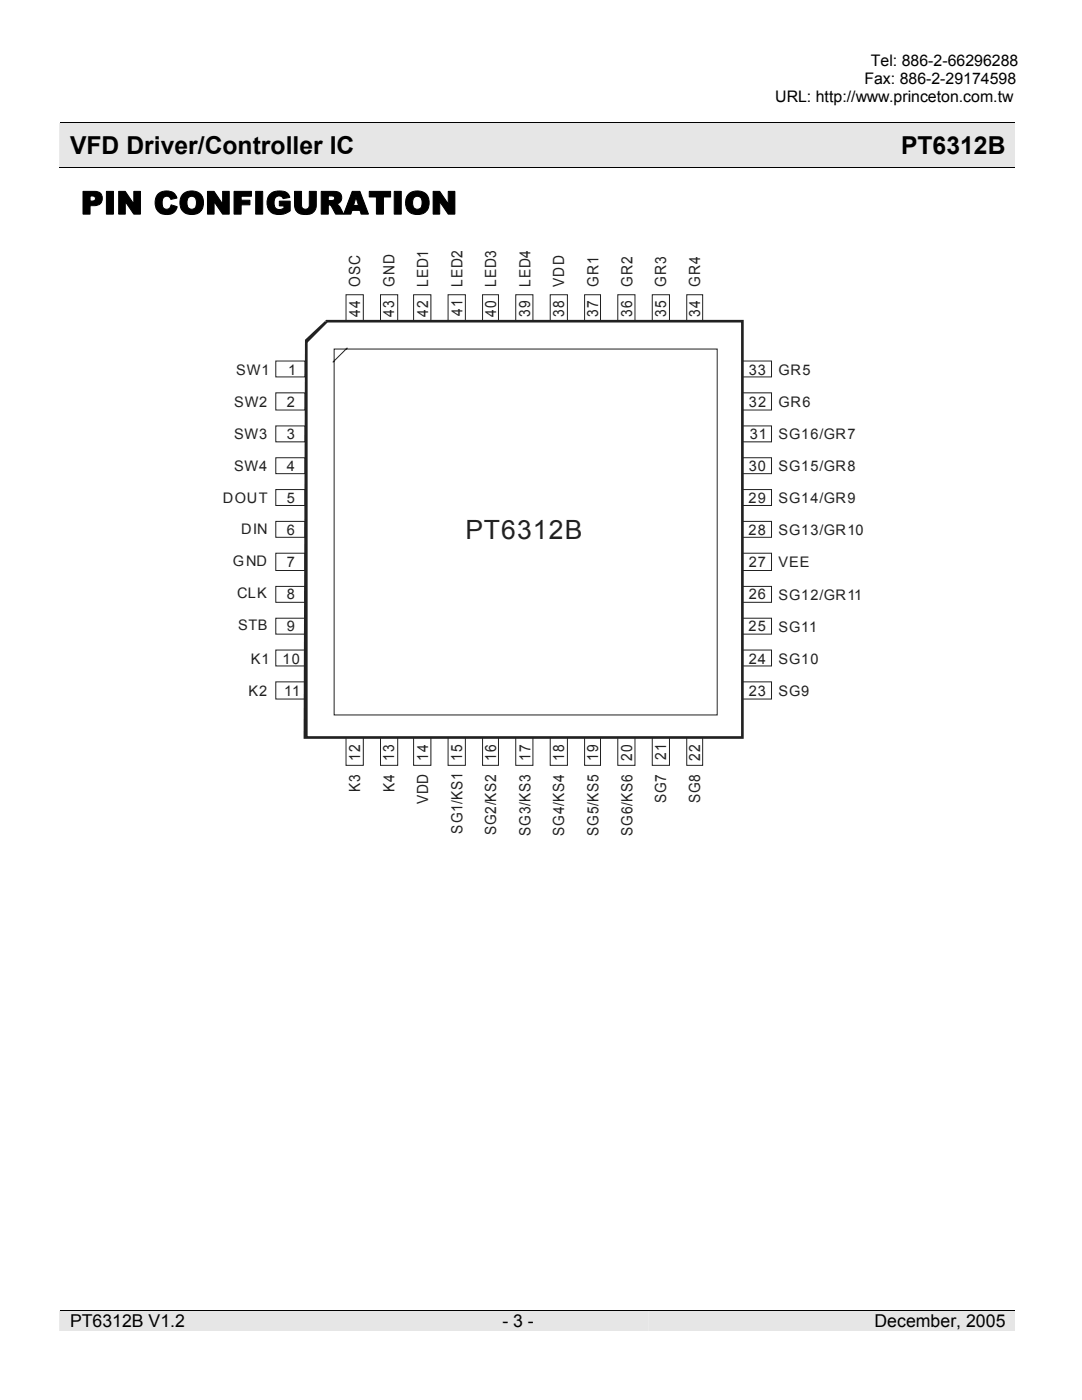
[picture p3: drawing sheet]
<svg xmlns="http://www.w3.org/2000/svg" width="216mm" height="279mm" viewBox="0 0 216 279" stroke-linecap="round" stroke-linejoin="round" font-family="sans-serif">
<g fill="#e6e6e6">
<path d="M11.8 261.6h63.8v4h-63.8z"/>
<path d="M14 261.6h59.7v4h-59.7z"/>
<path d="M75.3 261.6h55.9v4h-55.9z"/>
<path d="M77.5 261.6h51.8v4h-51.8z"/>
<path d="M131 261.6h71.6v4h-71.6z"/>
<path d="M133.1 261.6h67.6v4h-67.6z"/>
</g>
<path d="M12.1 261.5h190.3" fill="none" stroke="#000" stroke-width=".2"/>
<g fill="#e6e6e6">
<path d="M11.8 24.5h129.6v8.9h-129.6z"/>
<path d="M14 26.1h125.5v5.8h-125.5z"/>
<path d="M141.1 24.5h36.8v8.9h-36.8z"/>
<path d="M143.3 26.1h32.7v5.8h-32.7z"/>
<path d="M177.6 24.5h25v8.9h-25z"/>
<path d="M179.8 26.1h20.9v5.8h-20.9z"/>
</g>
<path d="M11.8 33.4h190.8M12.1 24.5h190.3" fill="none" stroke="#000" stroke-width=".2"/>
<path d="M55 72.1h5.9v3.1h-5.9z" fill="#fff"/>
<path d="M55 72.1h5.9v3.1h-5.9z" fill="none" stroke="#24211d" stroke-width=".2"/>
<path d="M55 78.4h5.9v3.4h-5.9z" fill="#fff"/>
<path d="M55 78.4h5.9v3.4h-5.9z" fill="none" stroke="#24211d" stroke-width=".2"/>
<path d="M55 85h5.9v3.2h-5.9z" fill="#fff"/>
<path d="M55 85h5.9v3.2h-5.9z" fill="none" stroke="#24211d" stroke-width=".2"/>
<path d="M55 91.4h5.9v3.1h-5.9z" fill="#fff"/>
<path d="M55 91.4h5.9v3.1h-5.9z" fill="none" stroke="#24211d" stroke-width=".2"/>
<path d="M55 97.7h5.9v3.2h-5.9z" fill="#fff"/>
<path d="M55 97.7h5.9v3.2h-5.9z" fill="none" stroke="#24211d" stroke-width=".2"/>
<path d="M55 104.1h5.9v3.1h-5.9z" fill="#fff"/>
<path d="M55 104.1h5.9v3.1h-5.9z" fill="none" stroke="#24211d" stroke-width=".2"/>
<path d="M55 110.4h5.9v3.5h-5.9z" fill="#fff"/>
<path d="M55 110.4h5.9v3.5h-5.9z" fill="none" stroke="#24211d" stroke-width=".2"/>
<path d="M55 117h5.9v3.2h-5.9z" fill="#fff"/>
<path d="M55 117h5.9v3.2h-5.9z" fill="none" stroke="#24211d" stroke-width=".2"/>
<path d="M55 123.4h5.9v3.2h-5.9z" fill="#fff"/>
<path d="M55 123.4h5.9v3.2h-5.9z" fill="none" stroke="#24211d" stroke-width=".2"/>
<path d="M55 129.7h5.9v3.2h-5.9z" fill="#fff"/>
<path d="M55 129.7h5.9v3.2h-5.9z" fill="none" stroke="#24211d" stroke-width=".2"/>
<path d="M55 136.1h5.9v3.4h-5.9z" fill="#fff"/>
<path d="M55 136.1h5.9v3.4h-5.9z" fill="none" stroke="#24211d" stroke-width=".2"/>
<path d="M69 147.2h3.5v5.5h-3.5z" fill="#fff"/>
<path d="M69 147.2h3.5v5.5h-3.5z" fill="none" stroke="#24211d" stroke-width=".2"/>
<path d="M75.9 147.2h3.5v5.5h-3.5z" fill="#fff"/>
<path d="M75.9 147.2h3.5v5.5h-3.5z" fill="none" stroke="#24211d" stroke-width=".2"/>
<path d="M82.5 147.2h3.5v5.5h-3.5z" fill="#fff"/>
<path d="M82.5 147.2h3.5v5.5h-3.5z" fill="none" stroke="#24211d" stroke-width=".2"/>
<path d="M89.4 147.2h3.5v5.5h-3.5z" fill="#fff"/>
<path d="M89.4 147.2h3.5v5.5h-3.5z" fill="none" stroke="#24211d" stroke-width=".2"/>
<path d="M96.3 147.2h3.2v5.5h-3.2z" fill="#fff"/>
<path d="M96.3 147.2h3.2v5.5h-3.2z" fill="none" stroke="#24211d" stroke-width=".2"/>
<path d="M102.9 147.2h3.4v5.5h-3.4z" fill="#fff"/>
<path d="M102.9 147.2h3.4v5.5h-3.4z" fill="none" stroke="#24211d" stroke-width=".2"/>
<path d="M109.8 147.2h3.4v5.5h-3.4z" fill="#fff"/>
<path d="M109.8 147.2h3.4v5.5h-3.4z" fill="none" stroke="#24211d" stroke-width=".2"/>
<path d="M116.6 147.2h3.2v5.5h-3.2z" fill="#fff"/>
<path d="M116.6 147.2h3.2v5.5h-3.2z" fill="none" stroke="#24211d" stroke-width=".2"/>
<path d="M123.3 147.2h3.4v5.5h-3.4z" fill="#fff"/>
<path d="M123.3 147.2h3.4v5.5h-3.4z" fill="none" stroke="#24211d" stroke-width=".2"/>
<path d="M130.2 147.2h3.4v5.5h-3.4z" fill="#fff"/>
<path d="M130.2 147.2h3.4v5.5h-3.4z" fill="none" stroke="#24211d" stroke-width=".2"/>
<path d="M137 147.2h3.2v5.5h-3.2z" fill="#fff"/>
<path d="M137 147.2h3.2v5.5h-3.2z" fill="none" stroke="#24211d" stroke-width=".2"/>
<path d="M148.1 72.1h5.8v3.1h-5.8z" fill="#fff"/>
<path d="M148.1 72.1h5.8v3.1h-5.8z" fill="none" stroke="#24211d" stroke-width=".2"/>
<path d="M148.1 78.4h5.8v3.4h-5.8z" fill="#fff"/>
<path d="M148.1 78.4h5.8v3.4h-5.8z" fill="none" stroke="#24211d" stroke-width=".2"/>
<path d="M148.1 85h5.8v3.2h-5.8z" fill="#fff"/>
<path d="M148.1 85h5.8v3.2h-5.8z" fill="none" stroke="#24211d" stroke-width=".2"/>
<path d="M148.1 91.4h5.8v3.1h-5.8z" fill="#fff"/>
<path d="M148.1 91.4h5.8v3.1h-5.8z" fill="none" stroke="#24211d" stroke-width=".2"/>
<path d="M148.1 97.7h5.8v3.2h-5.8z" fill="#fff"/>
<path d="M148.1 97.7h5.8v3.2h-5.8z" fill="none" stroke="#24211d" stroke-width=".2"/>
<path d="M148.1 104.1h5.8v3.1h-5.8z" fill="#fff"/>
<path d="M148.1 104.1h5.8v3.1h-5.8z" fill="none" stroke="#24211d" stroke-width=".2"/>
<path d="M148.1 110.4h5.8v3.5h-5.8z" fill="#fff"/>
<path d="M148.1 110.4h5.8v3.5h-5.8z" fill="none" stroke="#24211d" stroke-width=".2"/>
<path d="M148.1 117h5.8v3.2h-5.8z" fill="#fff"/>
<path d="M148.1 117h5.8v3.2h-5.8z" fill="none" stroke="#24211d" stroke-width=".2"/>
<path d="M148.1 123.4h5.8v3.2h-5.8z" fill="#fff"/>
<path d="M148.1 123.4h5.8v3.2h-5.8z" fill="none" stroke="#24211d" stroke-width=".2"/>
<path d="M148.1 129.7h5.8v3.2h-5.8z" fill="#fff"/>
<path d="M148.1 129.7h5.8v3.2h-5.8z" fill="none" stroke="#24211d" stroke-width=".2"/>
<path d="M148.1 136.1h5.8v3.4h-5.8z" fill="#fff"/>
<path d="M148.1 136.1h5.8v3.4h-5.8z" fill="none" stroke="#24211d" stroke-width=".2"/>
<path d="M69 58.8h3.5v5.3h-3.5z" fill="#fff"/>
<path d="M69 58.8h3.5v5.3h-3.5z" fill="none" stroke="#24211d" stroke-width=".2"/>
<path d="M75.9 58.8h3.5v5.3h-3.5z" fill="#fff"/>
<path d="M75.9 58.8h3.5v5.3h-3.5z" fill="none" stroke="#24211d" stroke-width=".2"/>
<path d="M82.5 58.8h3.5v5.3h-3.5z" fill="#fff"/>
<path d="M82.5 58.8h3.5v5.3h-3.5z" fill="none" stroke="#24211d" stroke-width=".2"/>
<path d="M89.4 58.8h3.5v5.3h-3.5z" fill="#fff"/>
<path d="M89.4 58.8h3.5v5.3h-3.5z" fill="none" stroke="#24211d" stroke-width=".2"/>
<path d="M96.3 58.8h3.2v5.3h-3.2z" fill="#fff"/>
<path d="M96.3 58.8h3.2v5.3h-3.2z" fill="none" stroke="#24211d" stroke-width=".2"/>
<path d="M102.9 58.8h3.4v5.3h-3.4z" fill="#fff"/>
<path d="M102.9 58.8h3.4v5.3h-3.4z" fill="none" stroke="#24211d" stroke-width=".2"/>
<path d="M109.8 58.8h3.4v5.3h-3.4z" fill="#fff"/>
<path d="M109.8 58.8h3.4v5.3h-3.4z" fill="none" stroke="#24211d" stroke-width=".2"/>
<path d="M116.6 58.8h3.2v5.3h-3.2z" fill="#fff"/>
<path d="M116.6 58.8h3.2v5.3h-3.2z" fill="none" stroke="#24211d" stroke-width=".2"/>
<path d="M123.3 58.8h3.4v5.3h-3.4z" fill="#fff"/>
<path d="M123.3 58.8h3.4v5.3h-3.4z" fill="none" stroke="#24211d" stroke-width=".2"/>
<path d="M130.2 58.8h3.4v5.3h-3.4z" fill="#fff"/>
<path d="M130.2 58.8h3.4v5.3h-3.4z" fill="none" stroke="#24211d" stroke-width=".2"/>
<path d="M137 58.8h3.2v5.3h-3.2z" fill="#fff"/>
<path d="M137 58.8h3.2v5.3h-3.2z" fill="none" stroke="#24211d" stroke-width=".2"/>
<path d="M61.1 68.1l4-4h83v83.1h-87.2z" fill-rule="evenodd" fill="#fff"/>
<path d="M65.1 63.8h83v.6h-83zM148.1 63.8h.3v.3h-.3zM147.9 64.1h.5v83.1h-.5zM148.1 147.2h.3v.2h-.3zM60.9 146.9h87.2v.5h-87.2zM60.6 147.2h.3v.2h-.3zM60.9 68.1h.5v79.1h-.8zM60.9 67.8l.2 .3h-.2zM60.9 67.8l3.9-3.7 .5 .3-3.9 3.9zM64.8 64.1l.3-.3v.3z" fill="#24211d"/>
<path d="M66.7 69.7h76.4v73h-76.4z" fill="#fff"/>
<path d="M66.7 69.7h76.4v73h-76.4zM69.3 69.4l-2.9 2.9" fill="none" stroke="#24211d" stroke-width=".2"/>
<text font-size="6.3" x="16.1" y="42.7">PIN CONFIGURATION</text>
<text font-size="5.3" fill="#24211d" x="92.9" y="107.6">PT6312B</text>
<g font-size="4.9">
<text x="14" y="30.8">VFD Driver/Controller IC</text>
<text x="179.8" y="30.8">PT6312B</text>
</g>
<g font-size="3.5">
<text x="14" y="264.9">PT6312B V1.2</text>
<text x="100.2" y="264.9">- 3 -</text>
<text x="174.5" y="264.9">December, 2005</text>
</g>
<g font-size="3.2">
<text x="172.5" y="16.8">Fax: 886-2-29174598</text>
<text x="173.7" y="13.1">Tel: 886-2-66296288</text>
<text x="154.7" y="20.4">URL: http://www.princeton.com.tw</text>
</g>
<g font-size="3.1" fill="#24211d">
<text x="71.9" y="57.2" transform="rotate(-90 71.9 57.2)">OSC</text>
<text x="78.7" y="57.2" transform="rotate(-90 78.7 57.2)">GND</text>
<text x="85.4" y="57.2" transform="rotate(-90 85.4 57.2)">LED1</text>
<text x="92.3" y="57.2" transform="rotate(-90 92.3 57.2)">LED2</text>
<text x="99" y="57.2" transform="rotate(-90 99 57.2)">LED3</text>
<text x="105.8" y="57.2" transform="rotate(-90 105.8 57.2)">LED4</text>
<text x="112.6" y="57.2" transform="rotate(-90 112.6 57.2)">VDD</text>
<text x="119.4" y="57.2" transform="rotate(-90 119.4 57.2)">GR1</text>
<text x="126.2" y="57.2" transform="rotate(-90 126.2 57.2)">GR2</text>
<text x="132.9" y="57.2" transform="rotate(-90 132.9 57.2)">GR3</text>
<text x="139.7" y="57.2" transform="rotate(-90 139.7 57.2)">GR4</text>
<text x="71.9" y="63.2" transform="rotate(-90 71.9 63.2)">44</text>
<text x="78.7" y="63.2" transform="rotate(-90 78.7 63.2)">43</text>
<text x="85.4" y="63.2" transform="rotate(-90 85.4 63.2)">42</text>
<text x="92.3" y="63" transform="rotate(-90 92.3 63)">41</text>
<text x="99" y="63.2" transform="rotate(-90 99 63.2)">40</text>
<text x="105.8" y="63.2" transform="rotate(-90 105.8 63.2)">39</text>
<text x="112.6" y="63.2" transform="rotate(-90 112.6 63.2)">38</text>
<text x="119.4" y="63.2" transform="rotate(-90 119.4 63.2)">37</text>
<text x="126.2" y="63.2" transform="rotate(-90 126.2 63.2)">36</text>
<text x="132.9" y="63.2" transform="rotate(-90 132.9 63.2)">35</text>
<text x="139.7" y="63.2" transform="rotate(-90 139.7 63.2)">34</text>
<text x="71.9" y="151.8" transform="rotate(-90 71.9 151.8)">12</text>
<text x="78.7" y="151.8" transform="rotate(-90 78.7 151.8)">13</text>
<text x="85.4" y="151.8" transform="rotate(-90 85.4 151.8)">14</text>
<text x="92.2" y="151.8" transform="rotate(-90 92.2 151.8)">15</text>
<text x="99" y="151.8" transform="rotate(-90 99 151.8)">16</text>
<text x="105.8" y="151.8" transform="rotate(-90 105.8 151.8)">17</text>
<text x="112.6" y="151.8" transform="rotate(-90 112.6 151.8)">18</text>
<text x="119.4" y="151.8" transform="rotate(-90 119.4 151.8)">19</text>
<text x="126.2" y="151.8" transform="rotate(-90 126.2 151.8)">20</text>
<text x="132.9" y="151.6" transform="rotate(-90 132.9 151.6)">21</text>
<text x="139.7" y="151.8" transform="rotate(-90 139.7 151.8)">22</text>
<text x="71.9" y="158" transform="rotate(-90 71.9 158)">K3</text>
<text x="78.7" y="158" transform="rotate(-90 78.7 158)">K4</text>
<text x="85.4" y="160.5" transform="rotate(-90 85.4 160.5)">VDD</text>
<text x="132.9" y="160.3" transform="rotate(-90 132.9 160.3)">SG7</text>
<text x="139.7" y="160.3" transform="rotate(-90 139.7 160.3)">SG8</text>
<text x="92.3" y="166.3" transform="rotate(-90 92.3 166.3)">SG1/KS1</text>
<text x="99" y="166.7" transform="rotate(-90 99 166.7)">SG2/KS2</text>
<text x="105.8" y="166.8" transform="rotate(-90 105.8 166.8)">SG3/KS3</text>
<text x="112.6" y="166.8" transform="rotate(-90 112.6 166.8)">SG4/KS4</text>
<text x="119.4" y="166.8" transform="rotate(-90 119.4 166.8)">SG5/KS5</text>
<text x="126.2" y="166.8" transform="rotate(-90 126.2 166.8)">SG6/KS6</text>
</g>
<g font-size="2.9" fill="#24211d">
<text x="47.1" y="74.8">SW1</text>
<text x="57.5" y="74.8">1</text>
<text x="149.4" y="74.7">33</text>
<text x="155.4" y="74.8">GR5</text>
<text x="46.7" y="81.2">SW2</text>
<text x="57.3" y="81.2">2</text>
<text x="149.4" y="81.2">32</text>
<text x="155.4" y="81.2">GR6</text>
<text x="46.7" y="87.6">SW3</text>
<text x="57.2" y="87.6">3</text>
<text x="149.6" y="87.6">31</text>
<text x="155.4" y="87.6">SG16/GR7</text>
<text x="46.7" y="94">SW4</text>
<text x="57.3" y="94">4</text>
<text x="149.4" y="94">30</text>
<text x="155.4" y="94">SG15/GR8</text>
<text x="44.5" y="100.4">DOUT</text>
<text x="57.2" y="100.4">5</text>
<text x="149.4" y="100.4">29</text>
<text x="155.4" y="100.4">SG14/GR9</text>
<text x="48.1" y="106.6">DIN</text>
<text x="57.2" y="106.8">6</text>
<text x="149.4" y="106.8">28</text>
<text x="155.4" y="106.8">SG13/GR10</text>
<text x="46.4" y="112.9">GND</text>
<text x="57.2" y="113.2">7</text>
<text x="149.4" y="113.2">27</text>
<text x="155.4" y="113.2">VEE</text>
<text x="47.4" y="119.4">CLK</text>
<text x="57.2" y="119.6">8</text>
<text x="149.4" y="119.6">26</text>
<text x="155.4" y="119.7">SG12/GR11</text>
<text x="47.5" y="125.8">STB</text>
<text x="57.2" y="126">9</text>
<text x="149.4" y="126">25</text>
<text x="155.4" y="126">SG11</text>
<text x="50" y="132.5">K1</text>
<text x="56.4" y="132.4">10</text>
<text x="149.4" y="132.5">24</text>
<text x="155.4" y="132.5">SG10</text>
<text x="49.6" y="138.9">K2</text>
<text x="56.7" y="138.9">11</text>
<text x="149.4" y="138.9">23</text>
<text x="155.4" y="138.9">SG9</text>
</g>
</svg>
